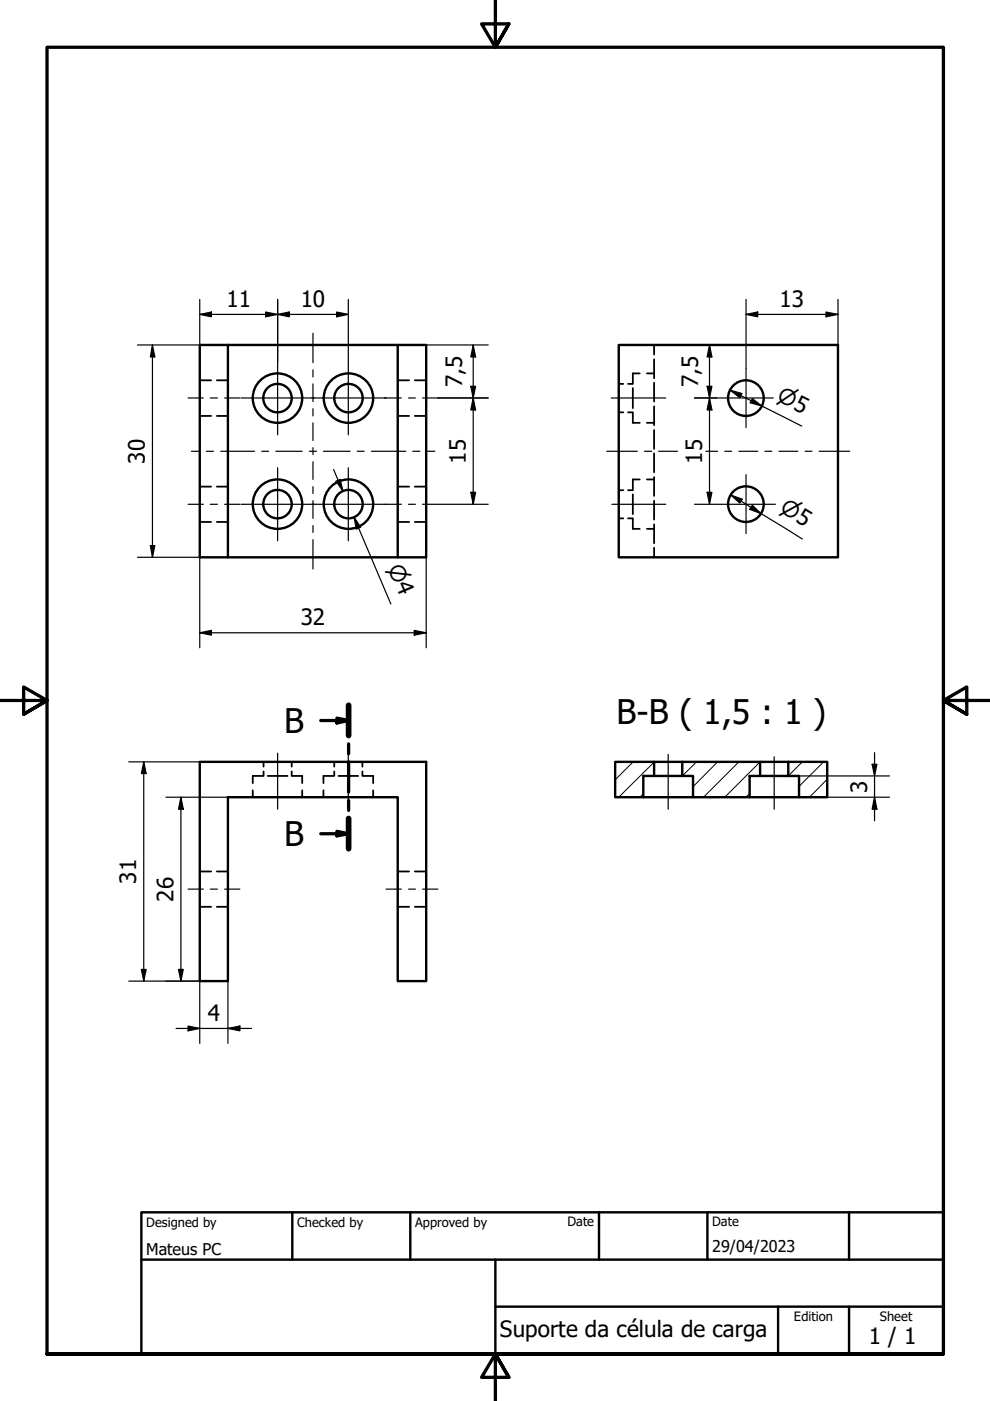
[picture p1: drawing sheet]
<svg xmlns="http://www.w3.org/2000/svg" width="210mm" height="297mm" viewBox="0 0 210 297" stroke-linecap="round" stroke-linejoin="round" font-family="sans-serif">
<!-- layer: Hatch (ISO) -->
<path d="M134.2 161.5l-3.8 3.8M136.4 168.3l-.7 .7M138.7 161.6l-7.5 7.4M147.7 161.5l-3 3M152.1 161.5l-5.2 5.3M156.7 161.5l-7.5 7.5M158.9 168.3l-.8 .7M161.2 161.5l-7.5 7.5M170.1 161.5l-3 3M174.6 161.5l-5.2 5.2M175.4 165.2l-3.8 3.8" fill="none" stroke="#000" stroke-width=".21"/>
<!-- layer: Hidden (ISO) -->
<g fill="none" stroke="#000" stroke-width=".38">
<path d="M135.6 79.2h-1.4v2.1M137.2 79.2h1.5M138.7 73.1v2.1M138.7 76.2v4M42.4 80.6h2.4M42.4 88.2h2.4M46 80.6h2.3M46 88.2h2.3M84.3 80.6h2.4M84.3 88.2h2.4M87.9 80.6h2.5M87.9 88.2h2.5"/>
<path d="M131.2 81.4h.9M131.2 87.4h.9M133.2 81.4h1M133.2 87.4h1M134.2 82.3v4.2M134.2 87.6v2h1.4M137.2 89.6h1.5M138.7 81.1v4M138.7 86.2v4M138.7 91.2v4M138.7 96.1v4M42.4 103.2h2.4"/>
<path d="M42.4 110.7h2.4M46 103.2h2.3M46 110.7h2.3M84.3 103.2h2.4M84.3 110.7h2.4M87.9 103.2h2.5M87.9 110.7h2.5M131.2 103.9h.9M131.2 109.9h.9M133.2 103.9h1M133.2 109.9h1M134.2 104.8v4.2"/>
<path d="M134.2 110v2.1h1.4M135.6 101.6h-1.4v2.1M137.2 101.6h1.5M137.2 112.1h1.5M138.7 101.1v4M138.7 106.2v4M138.7 111.2v4M138.7 116.1v2.1M53.6 167.6v1.4M55.7 164.5h-2.1v1.5M55.9 161.5v1M55.9 163.6v.9"/>
<path d="M56.8 164.5h4.2M61.8 161.5v1M61.8 163.6v.9M62 164.5h2.1v1.5M64.1 167.6v1.4M68.6 167.6v1.4M70.7 164.5h-2.1v1.5M70.9 161.5v1M70.9 163.6v.9M71.8 164.5h4.1M76.8 161.5v1M76.8 163.6v.9"/>
<path d="M77 164.5h2.1v1.5M79.1 167.6v1.4M42.4 184.8h2.4M42.4 192.3h2.4M46 184.8h2.3M46 192.3h2.3M84.3 184.8h2.4M84.3 192.3h2.4M87.9 184.8h2.5M87.9 192.3h2.5"/>
</g>
<!-- layer: Visible (ISO) -->
<g fill="none" stroke="#000" stroke-width=".51">
<path d="M42.4 73.1h5.9v45.1h-5.9zM48.3 73.1h42.1v45.1h-42.1M84.3 73.1v45.1M131.2 73.1h46.5v45.1h-46.5zM42.4 161.5h48v46.5h-6.1v-39h-36v39h-5.9zM130.4 161.5h8.3v3h-2.3v4.5h-6zM136.4 169h10.5M138.7 164.5h6M138.7 161.5h6M144.7 161.5h16.5v3h-2.3v4.5h-12v-4.5h-2.2zM158.9 169h10.5M161.2 164.5h5.9"/>
<path d="M161.2 161.5h5.9M167.1 161.5h8.3v7.5h-6v-4.5h-2.3z"/>
<circle cx="58.8" cy="84.4" r="3"/>
<circle cx="58.8" cy="84.4" r="5.2"/>
<circle cx="73.9" cy="84.4" r="3"/>
<circle cx="73.9" cy="84.4" r="5.2"/>
<circle cx="158.1" cy="84.4" r="3.8"/>
<circle cx="58.8" cy="106.9" r="3"/>
<circle cx="58.8" cy="106.9" r="5.2"/>
<circle cx="73.9" cy="106.9" r="3"/>
<circle cx="73.9" cy="106.9" r="5.2"/>
<circle cx="158.1" cy="106.9" r="3.8"/>
</g>
<!-- layer: Section Line (ISO) -->
<path d="M68 152.8h5.9M71.4 152.3l2.5 .5-2.5 .5zM73.9 149.5v6.4M73.9 157.7v2.1M68 176.8h5.9M71.4 176.3l2.5 .5-2.5 .4zM73.9 161.5v6.4M73.9 169.7v2.1M73.9 173.5v6.4" fill="none" stroke="#000" stroke-width=".7"/>
<path d="M73.9 149.5v6.4M73.9 173.5v6.4" fill="none" stroke="#000" stroke-width="1.2"/>
<g fill="#000">
<path d="M71.4 152.3l2.5 .5-2.5 .5z" fill-rule="evenodd"/>
<path d="M71.4 176.3l2.5 .5-2.5 .4z" fill-rule="evenodd"/>
</g>
<!-- layer: Border (ISO) -->
<path d="M105 0v10l-2.9-4.9h5.8l-2.9 4.9 2.9-4.9M0 148.5h10l-5-2.8v5.7l5-2.9-5 2.9M210 148.5h-10l5-2.8v5.7l-5-2.9 5 2.9M10 287.1v-277.1h190v277.1h-190h190M107.9 292l-2.9-4.9 2.9 4.9h-5.8l2.9-4.9v9.9" fill="none" stroke="#000" stroke-width=".7"/>
<!-- layer: Title (ISO) -->
<path d="M30 257h170v30.1h-170zM62 257v10.1M87 257v10.1M127 257v10.1M150 257v10.1M180 257v10.1M30 267.1h170M105 277h95M105 267.1v20M165 277v10.1M180 277v10.1" fill="none" stroke="#000" stroke-width=".51"/>
<!-- layer: Centerline (ISO) -->
<g fill="none" stroke="#000" stroke-width=".25">
<path d="M66.4 70.7v6.2M66.4 78.4v1.5M39.9 84.4h3.2M40.6 95.7h1.7M43.8 95.7h1.5M44.6 84.4h1.5M46.8 95.7h7.2M47.6 84.4h3.3M55.5 95.7h1.5M58.5 95.7h5.6M65.6 95.7h1.5M66.4 81.4v3.7"/>
<path d="M66.4 86.7v1.5M66.4 89.6v3.8M66.4 94.9v1.5M66.4 97.9v3.7M68.6 95.7h5.6M75.8 95.7h1.4M78.7 95.7h7.3M81.9 84.4h3.2M86.6 84.4h1.5M87.5 95.7h1.5M89.6 84.4h3.2M90.5 95.7h1.7"/>
<path d="M128.7 95.7h6.4M129.6 84.4h11.6M136.7 95.7h1.5M139.6 95.7h4M149.7 95.7h2.4M153.7 95.7h1.4M156.7 95.7h4M162.2 95.7h1.4M165.2 95.7h4M170.7 95.7h1.4M173.7 95.7h6.4M39.9 106.9h3.2"/>
<path d="M44.6 106.9h1.5M47.6 106.9h3.3M66.4 103.2v1.4M66.4 106.2v3.7M66.4 111.4v1.5M66.4 114.4v6.2M81.9 106.9h3.2M86.6 106.9h1.5M89.6 106.9h3.2M129.7 106.9h11.5M58.9 159.7v11.9M73.9 159.7v11.9"/>
<path d="M141.7 159.9v11.7M164.1 160.5v11.1M39.9 188.5h3.2M44.6 188.5h1.5M47.6 188.5h3.3M81.9 188.5h3.2M86.6 188.5h1.5M89.6 188.5h3.2"/>
</g>
<!-- layer: Dimension (ISO) -->
<g fill="none" stroke="#000" stroke-width=".25">
<path d="M32.3 73.1l.5 2.6h-.9zM32.3 73.1v45.1M42.4 66.7l2.4-.5v1zM42.4 63.5v9.6h-13.3M42.4 66.7h31.5M56.3 66.2l2.6 .5-2.6 .5zM58.9 66.7l2.4-.5v1zM58.9 63.5v13.1M71.4 66.2l2.5 .5-2.5 .5zM73.9 63.5v13.1M90.4 73.1h13.1M100.3 73.1l.5 2.6h-1z"/>
<path d="M100.3 73.1v33.8M150.4 73.1l.5 2.6h-1zM150.4 73.1v33.8M158.2 66.7l2.5-.5v1zM158.2 66.7h19.5M158.2 63.5v14.7M175.1 66.2l2.6 .5-2.6 .5zM177.7 63.5v9.6M70.7 99.6l2 4.5M81.6 84.4h.3M92.8 84.4h10.7M99.8 81.9h1l-.5 2.5z"/>
<path d="M100.3 84.4l.5 2.5h-1zM147.3 84.4h4.6M149.9 81.9h1l-.5 2.5zM150.4 84.4l.5 2.5h-1zM154.8 82.7l2.5 .7-.5 .9zM154.8 82.7l15.2 7.6M159.5 84.5l2 1.6-2.4-.7zM29.1 118.2h13.3v19.1M31.9 115.7h.9l-.5 2.5zM71.2 102l.9-.4 .6 2.5zM75.1 109.7l1.4 2-.9 .5zM76 111.9l-.9-2.2 7.8 18.4"/>
<path d="M81.6 106.9h.3M90.4 118.2v19.1M92.8 106.9h10.7M99.8 104.4h1l-.5 2.5zM147.3 106.9h4.6M149.9 104.4h1l-.5 2.5zM154.9 105l2.5 .8-.6 .9zM154.9 105l15.2 9.3M159.5 107.1l1.9 1.8-2.5-.9zM42.4 134.2l2.4-.5v1zM42.4 134.2h48M87.8 133.7l2.6 .5-2.6 .5z"/>
<path d="M185.4 159.6v14.4M27.3 161.5h15.1M30.5 161.5l.5 2.5h-1zM30.5 161.5v46.5M35.2 169h13.1M38.4 169l.5 2.6h-1.1zM38.4 169v39M169.4 164.5h19.2M175.4 169h13.2M184.9 162h1l-.5 2.5zM185.4 169l.5 2.6h-1zM27.3 208h21v13.2"/>
<path d="M30 205.5h1l-.5 2.5zM37.3 218h16M37.8 205.5h1.1l-.5 2.5zM39.9 217.5l2.5 .5-2.5 .6zM42.4 208v13.2M48.3 218l2.6-.5v1.1z"/>
</g>
<g fill="#000">
<path d="M32.3 73.1l.5 2.6h-.9z" fill-rule="evenodd"/>
<path d="M42.4 66.7l2.4-.5v1z" fill-rule="evenodd"/>
<path d="M56.3 66.2l2.6 .5-2.6 .5z" fill-rule="evenodd"/>
<path d="M58.9 66.7l2.4-.5v1z" fill-rule="evenodd"/>
<path d="M71.4 66.2l2.5 .5-2.5 .5z" fill-rule="evenodd"/>
<path d="M100.3 73.1l.5 2.6h-1z" fill-rule="evenodd"/>
<path d="M150.4 73.1l.5 2.6h-1z" fill-rule="evenodd"/>
<path d="M158.2 66.7l2.5-.5v1z" fill-rule="evenodd"/>
<path d="M175.1 66.2l2.6 .5-2.6 .5z" fill-rule="evenodd"/>
<path d="M99.8 81.9h1l-.5 2.5z" fill-rule="evenodd"/>
<path d="M100.3 84.4l.5 2.5h-1z" fill-rule="evenodd"/>
<path d="M149.9 81.9h1l-.5 2.5z" fill-rule="evenodd"/>
<path d="M150.4 84.4l.5 2.5h-1z" fill-rule="evenodd"/>
<path d="M154.8 82.7l2.5 .7-.5 .9z" fill-rule="evenodd"/>
<path d="M159.5 84.5l2 1.6-2.4-.7z" fill-rule="evenodd"/>
<path d="M31.9 115.7h.9l-.5 2.5z" fill-rule="evenodd"/>
<path d="M71.2 102l.9-.4 .6 2.5z" fill-rule="evenodd"/>
<path d="M75.1 109.7l1.4 2-.9 .5z" fill-rule="evenodd"/>
<path d="M99.8 104.4h1l-.5 2.5z" fill-rule="evenodd"/>
<path d="M149.9 104.4h1l-.5 2.5z" fill-rule="evenodd"/>
<path d="M154.9 105l2.5 .8-.6 .9z" fill-rule="evenodd"/>
<path d="M159.5 107.1l1.9 1.8-2.5-.9z" fill-rule="evenodd"/>
<path d="M42.4 134.2l2.4-.5v1z" fill-rule="evenodd"/>
<path d="M87.8 133.7l2.6 .5-2.6 .5z" fill-rule="evenodd"/>
<path d="M30.5 161.5l.5 2.5h-1z" fill-rule="evenodd"/>
<path d="M38.4 169l.5 2.6h-1.1z" fill-rule="evenodd"/>
<path d="M184.9 162h1l-.5 2.5z" fill-rule="evenodd"/>
<path d="M185.4 169l.5 2.6h-1z" fill-rule="evenodd"/>
<path d="M30 205.5h1l-.5 2.5z" fill-rule="evenodd"/>
<path d="M37.8 205.5h1.1l-.5 2.5z" fill-rule="evenodd"/>
<path d="M39.9 217.5l2.5 .5-2.5 .6z" fill-rule="evenodd"/>
<path d="M48.3 218l2.6-.5v1.1z" fill-rule="evenodd"/>
</g>
<!-- layer: Center Mark (ISO) -->
<path d="M58.9 76.6v15.6M73.9 76.6v15.6M158.2 78.2v6.2h-6.3M51.1 84.4h15.5M58.9 99.2v15.5M66.1 84.4h15.5M73.9 99.2v15.5M164 84.4h-5.8v6.3M51.1 106.9h15.5M66.1 106.9h15.5M151.9 106.9h12.5M158.2 100.6v12.5" fill="none" stroke="#000" stroke-width=".25"/>
<g font-size="7.2">
<text x="60.3" y="155.4">B</text>
<text x="130.7" y="153.6">B-B ( 1,5 : 1 )</text>
<text x="60.3" y="179.4">B</text>
</g>
<g font-size="4.8">
<text x="48" y="65.1">11</text>
<text x="63.8" y="65.1">10</text>
<text x="165.3" y="65.1">13</text>
<text x="98" y="82.2" transform="rotate(-90 98 82.2)">7,5</text>
<text x="148" y="82.2" transform="rotate(-90 148 82.2)">7,5</text>
<text x="30.7" y="98.3" transform="rotate(-90 30.7 98.3)">30</text>
<text x="98.7" y="98.3" transform="rotate(-90 98.7 98.3)">15</text>
<text x="148.8" y="98.3" transform="rotate(-90 148.8 98.3)">15</text>
<text x="63.8" y="132.6">32</text>
<text x="183.8" y="168.1" transform="rotate(-90 183.8 168.1)">3</text>
<text x="28.9" y="187.4" transform="rotate(-90 28.9 187.4)">31</text>
<text x="36.8" y="191.2" transform="rotate(-90 36.8 191.2)">26</text>
<text x="44.1" y="216.5">4</text>
<text x="106" y="283.5">Suporte da célula de carga</text>
<text x="184.2" y="285">1 / 1</text>
</g>
<g font-size="4.6">
<text x="164.5" y="84.9" transform="rotate(27 164.5 84.9)">⌀5</text>
<text x="165.2" y="108.4" transform="rotate(32 165.2 108.4)">⌀5</text>
<text x="82.2" y="120.4" transform="rotate(67 82.2 120.4)">⌀4</text>
</g>
<g font-size="3.4">
<text x="31" y="266">Mateus PC</text>
<text x="151" y="265.5">29/04/2023</text>
</g>
<g font-size="2.7">
<text x="31" y="260.1">Designed by</text>
<text x="63" y="260.1">Checked by</text>
<text x="88" y="260.1">Approved by</text>
<text x="120.3" y="260">Date</text>
<text x="151" y="260">Date</text>
<text x="168.3" y="280.1">Edition</text>
<text x="186.6" y="280.1">Sheet</text>
</g>
</svg>
